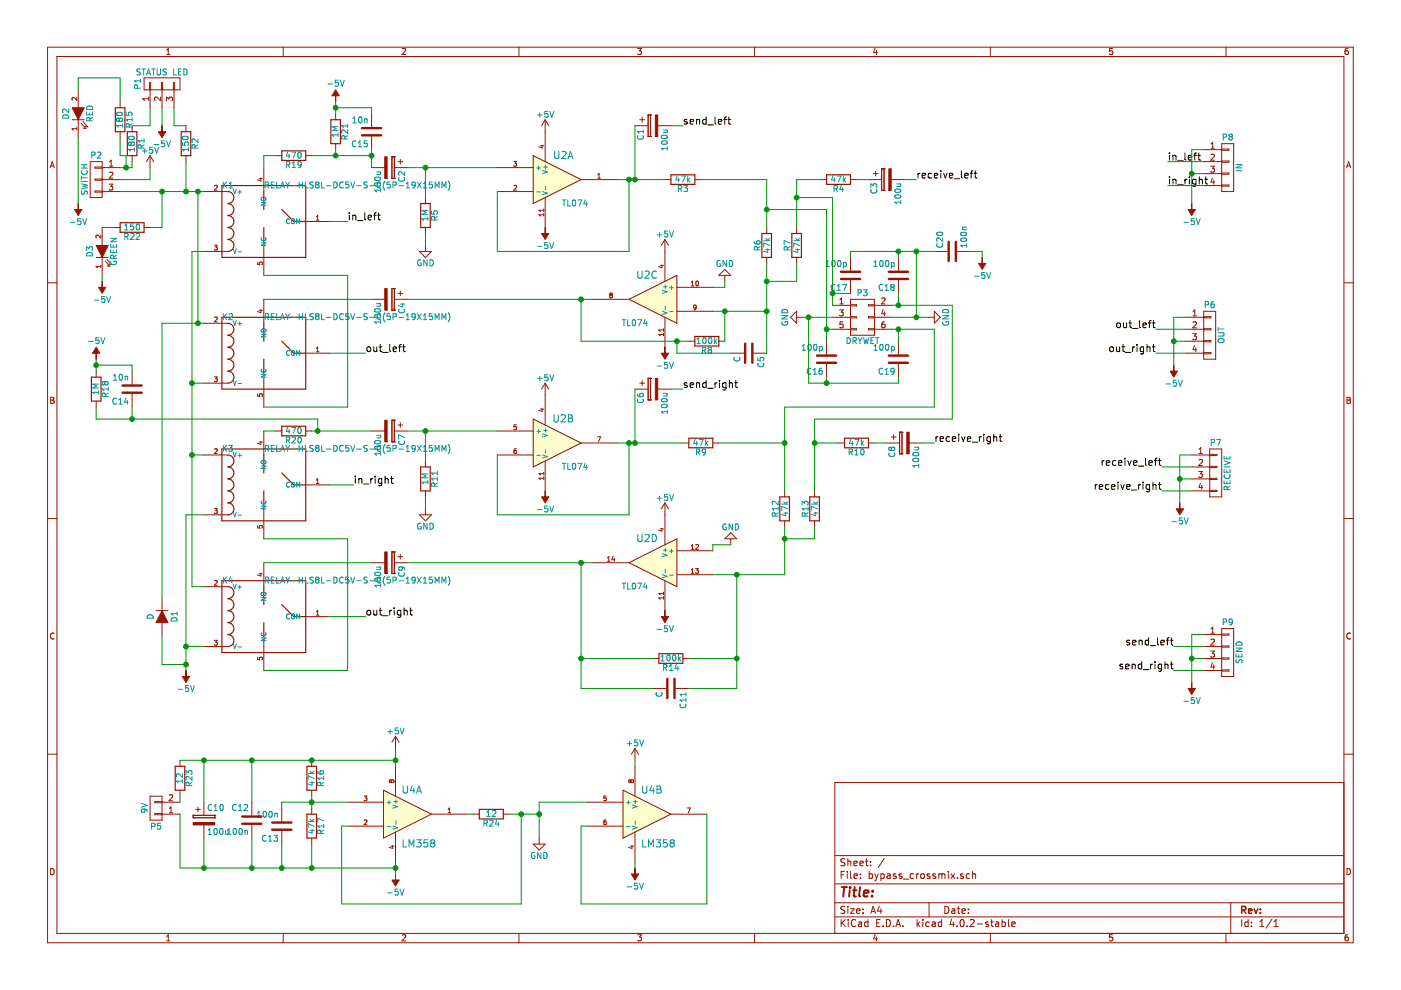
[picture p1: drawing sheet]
EESchema Schematic File Version 2
LIBS:bypass_crossmix-rescue
LIBS:power
LIBS:device
LIBS:transistors
LIBS:conn
LIBS:linear
LIBS:regul
LIBS:analog_switches
LIBS:audio
LIBS:interface
LIBS:philips
LIBS:opto
LIBS:contrib
LIBS:RELAY-HLS8L-DC5V-S-C_5P-19X15MM_
LIBS:Seeed-OPL-Connector
LIBS:ST-PJ-312
LIBS:bypass_crossmix-cache
EELAYER 25 0
EELAYER END
$Descr A4 11693 8268
encoding utf-8
Sheet 1 1
Title ""
Date ""
Rev ""
Comp ""
Comment1 ""
Comment2 ""
Comment3 ""
Comment4 ""
$EndDescr
$Comp
L RELAY-HLS8L-DC5V-S-C(5P-19X15MM) K2
U 1 1
P 2200 2950
F 0 "K2" H 1850 3250 50  0000 L CNN
F 1 "RELAY-HLS8L-DC5V-S-C(5P-19X15MM)" H 2200 3250 50  0000 L CNN
F 2 "RELAY-HLS8L-DC5V-S-C_5P-19X15MM_:REY5-19.0X15.0X15.0MM" H 2200 2950 50  0001 L CNN
F 3 "" H 2200 2950 60  0000 C CNN
	1    2200 2950
	1    0    0    -1  
$EndComp
$Comp
L RELAY-HLS8L-DC5V-S-C(5P-19X15MM) K1
U 1 1
P 2200 1850
F 0 "K1" H 1850 2150 50  0000 L CNN
F 1 "RELAY-HLS8L-DC5V-S-C(5P-19X15MM)" H 2200 2150 50  0000 L CNN
F 2 "RELAY-HLS8L-DC5V-S-C_5P-19X15MM_:REY5-19.0X15.0X15.0MM" H 2200 1850 50  0001 L CNN
F 3 "" H 2200 1850 60  0000 C CNN
	1    2200 1850
	1    0    0    -1  
$EndComp
$Comp
L RELAY-HLS8L-DC5V-S-C(5P-19X15MM) K3
U 1 1
P 2200 4050
F 0 "K3" H 1850 4350 50  0000 L CNN
F 1 "RELAY-HLS8L-DC5V-S-C(5P-19X15MM)" H 2200 4350 50  0000 L CNN
F 2 "RELAY-HLS8L-DC5V-S-C_5P-19X15MM_:REY5-19.0X15.0X15.0MM" H 2200 4050 50  0001 L CNN
F 3 "" H 2200 4050 60  0000 C CNN
	1    2200 4050
	1    0    0    -1  
$EndComp
$Comp
L RELAY-HLS8L-DC5V-S-C(5P-19X15MM) K4
U 1 1
P 2200 5150
F 0 "K4" H 1850 5450 50  0000 L CNN
F 1 "RELAY-HLS8L-DC5V-S-C(5P-19X15MM)" H 2200 5450 50  0000 L CNN
F 2 "RELAY-HLS8L-DC5V-S-C_5P-19X15MM_:REY5-19.0X15.0X15.0MM" H 2200 5150 50  0001 L CNN
F 3 "" H 2200 5150 60  0000 C CNN
	1    2200 5150
	1    0    0    -1  
$EndComp
$Comp
L TL074-RESCUE-bypass_crossmix U2
U 1 1
P 4650 1500
F 0 "U2" H 4700 1700 60  0000 C CNN
F 1 "TL074" H 4800 1300 50  0000 C CNN
F 2 "Housings_SOIC:SOIC-14_3.9x8.7mm_Pitch1.27mm" H 4650 1500 60  0001 C CNN
F 3 "" H 4650 1500 60  0000 C CNN
	1    4650 1500
	1    0    0    -1  
$EndComp
$Comp
L CP C2
U 1 1
P 3250 1400
F 0 "C2" H 3275 1500 50  0000 L CNN
F 1 "100u" H 3275 1300 50  0000 L CNN
F 2 "Capacitors_ThroughHole:C_Radial_D5_L11_P2" H 3288 1250 30  0001 C CNN
F 3 "" H 3250 1400 60  0000 C CNN
	1    3250 1400
	0    1    1    0   
$EndComp
$Comp
L R R5
U 1 1
P 3550 1800
F 0 "R5" V 3630 1800 50  0000 C CNN
F 1 "1M" V 3550 1800 50  0000 C CNN
F 2 "Resistors_SMD:R_0603_HandSoldering" V 3480 1800 30  0001 C CNN
F 3 "" H 3550 1800 30  0000 C CNN
	1    3550 1800
	1    0    0    -1  
$EndComp
$Comp
L GND #PWR01
U 1 1
P 3550 2050
F 0 "#PWR01" H 3550 1800 50  0001 C CNN
F 1 "GND" H 3550 1900 50  0000 C CNN
F 2 "" H 3550 2050 60  0000 C CNN
F 3 "" H 3550 2050 60  0000 C CNN
	1    3550 2050
	1    0    0    -1  
$EndComp
$Comp
L CP C7
U 1 1
P 3250 3600
F 0 "C7" H 3275 3700 50  0000 L CNN
F 1 "100u" H 3275 3500 50  0000 L CNN
F 2 "Capacitors_ThroughHole:C_Radial_D5_L11_P2" H 3288 3450 30  0001 C CNN
F 3 "" H 3250 3600 60  0000 C CNN
	1    3250 3600
	0    1    1    0   
$EndComp
$Comp
L R R11
U 1 1
P 3550 4000
F 0 "R11" V 3630 4000 50  0000 C CNN
F 1 "1M" V 3550 4000 50  0000 C CNN
F 2 "Resistors_SMD:R_0603_HandSoldering" V 3480 4000 30  0001 C CNN
F 3 "" H 3550 4000 30  0000 C CNN
	1    3550 4000
	1    0    0    -1  
$EndComp
$Comp
L GND #PWR02
U 1 1
P 3550 4250
F 0 "#PWR02" H 3550 4000 50  0001 C CNN
F 1 "GND" H 3550 4100 50  0000 C CNN
F 2 "" H 3550 4250 60  0000 C CNN
F 3 "" H 3550 4250 60  0000 C CNN
	1    3550 4250
	1    0    0    -1  
$EndComp
$Comp
L TL074-RESCUE-bypass_crossmix U2
U 3 1
P 5450 2500
F 0 "U2" H 5500 2700 60  0000 C CNN
F 1 "TL074" H 5600 2300 50  0000 C CNN
F 2 "Housings_SOIC:SOIC-14_3.9x8.7mm_Pitch1.27mm" H 5450 2500 60  0001 C CNN
F 3 "" H 5450 2500 60  0000 C CNN
	3    5450 2500
	-1   0    0    -1  
$EndComp
$Comp
L CP C4
U 1 1
P 3250 2500
F 0 "C4" H 3275 2600 50  0000 L CNN
F 1 "100u" H 3275 2400 50  0000 L CNN
F 2 "Capacitors_ThroughHole:C_Radial_D5_L11_P2" H 3288 2350 30  0001 C CNN
F 3 "" H 3250 2500 60  0000 C CNN
	1    3250 2500
	0    1    1    0   
$EndComp
$Comp
L CP C9
U 1 1
P 3250 4700
F 0 "C9" H 3275 4800 50  0000 L CNN
F 1 "100u" H 3275 4600 50  0000 L CNN
F 2 "Capacitors_ThroughHole:C_Radial_D5_L11_P2" H 3288 4550 30  0001 C CNN
F 3 "" H 3250 4700 60  0000 C CNN
	1    3250 4700
	0    1    1    0   
$EndComp
$Comp
L TL074-RESCUE-bypass_crossmix U2
U 2 1
P 4650 3700
F 0 "U2" H 4700 3900 60  0000 C CNN
F 1 "TL074" H 4800 3500 50  0000 C CNN
F 2 "Housings_SOIC:SOIC-14_3.9x8.7mm_Pitch1.27mm" H 4650 3700 60  0001 C CNN
F 3 "" H 4650 3700 60  0000 C CNN
	2    4650 3700
	1    0    0    -1  
$EndComp
$Comp
L -5V #PWR6
U 1 1
P 1550 5600
F 0 "#PWR6" H 1550 5700 50  0001 C CNN
F 1 "-5V" H 1550 5750 50  0000 C CNN
F 2 "" H 1550 5600 60  0000 C CNN
F 3 "" H 1550 5600 60  0000 C CNN
	1    1550 5600
	-1   0    0    1   
$EndComp
$Comp
L -5V #PWR22
U 1 1
P 5550 5100
F 0 "#PWR22" H 5550 5200 50  0001 C CNN
F 1 "-5V" H 5550 5250 50  0000 C CNN
F 2 "" H 5550 5100 60  0000 C CNN
F 3 "" H 5550 5100 60  0000 C CNN
	1    5550 5100
	-1   0    0    1   
$EndComp
$Comp
L -5V #PWR16
U 1 1
P 4550 4100
F 0 "#PWR16" H 4550 4200 50  0001 C CNN
F 1 "-5V" H 4550 4250 50  0000 C CNN
F 2 "" H 4550 4100 60  0000 C CNN
F 3 "" H 4550 4100 60  0000 C CNN
	1    4550 4100
	-1   0    0    1   
$EndComp
$Comp
L -5V #PWR20
U 1 1
P 5550 2900
F 0 "#PWR20" H 5550 3000 50  0001 C CNN
F 1 "-5V" H 5550 3050 50  0000 C CNN
F 2 "" H 5550 2900 60  0000 C CNN
F 3 "" H 5550 2900 60  0000 C CNN
	1    5550 2900
	-1   0    0    1   
$EndComp
$Comp
L -5V #PWR14
U 1 1
P 4550 1900
F 0 "#PWR14" H 4550 2000 50  0001 C CNN
F 1 "-5V" H 4550 2050 50  0000 C CNN
F 2 "" H 4550 1900 60  0000 C CNN
F 3 "" H 4550 1900 60  0000 C CNN
	1    4550 1900
	-1   0    0    1   
$EndComp
$Comp
L +5V #PWR03
U 1 1
P 4550 1100
F 0 "#PWR03" H 4550 950 50  0001 C CNN
F 1 "+5V" H 4550 1240 50  0000 C CNN
F 2 "" H 4550 1100 60  0000 C CNN
F 3 "" H 4550 1100 60  0000 C CNN
	1    4550 1100
	1    0    0    -1  
$EndComp
$Comp
L +5V #PWR04
U 1 1
P 5550 2100
F 0 "#PWR04" H 5550 1950 50  0001 C CNN
F 1 "+5V" H 5550 2240 50  0000 C CNN
F 2 "" H 5550 2100 60  0000 C CNN
F 3 "" H 5550 2100 60  0000 C CNN
	1    5550 2100
	1    0    0    -1  
$EndComp
$Comp
L +5V #PWR05
U 1 1
P 4550 3300
F 0 "#PWR05" H 4550 3150 50  0001 C CNN
F 1 "+5V" H 4550 3440 50  0000 C CNN
F 2 "" H 4550 3300 60  0000 C CNN
F 3 "" H 4550 3300 60  0000 C CNN
	1    4550 3300
	1    0    0    -1  
$EndComp
$Comp
L TL074-RESCUE-bypass_crossmix U2
U 4 1
P 5450 4700
F 0 "U2" H 5500 4900 60  0000 C CNN
F 1 "TL074" H 5600 4500 50  0000 C CNN
F 2 "Housings_SOIC:SOIC-14_3.9x8.7mm_Pitch1.27mm" H 5450 4700 60  0001 C CNN
F 3 "" H 5450 4700 60  0000 C CNN
	4    5450 4700
	-1   0    0    -1  
$EndComp
$Comp
L +5V #PWR06
U 1 1
P 5550 4300
F 0 "#PWR06" H 5550 4150 50  0001 C CNN
F 1 "+5V" H 5550 4440 50  0000 C CNN
F 2 "" H 5550 4300 60  0000 C CNN
F 3 "" H 5550 4300 60  0000 C CNN
	1    5550 4300
	1    0    0    -1  
$EndComp
$Comp
L D D1
U 1 1
P 1350 5150
F 0 "D1" H 1350 5250 50  0000 C CNN
F 1 "D" H 1350 5050 50  0000 C CNN
F 2 "Diodes_SMD:SMA_Handsoldering" H 1350 5150 60  0001 C CNN
F 3 "" H 1350 5150 60  0000 C CNN
	1    1350 5150
	0    1    1    0   
$EndComp
$Comp
L CONN_01X03 P2
U 1 1
P 800 1500
F 0 "P2" H 800 1700 50  0000 C CNN
F 1 "SWITCH" V 900 1500 50  0000 C CNN
F 2 "Pin_Headers:Pin_Header_Straight_1x03" H 800 1500 60  0001 C CNN
F 3 "" H 800 1500 60  0000 C CNN
	1    800  1500
	-1   0    0    -1  
$EndComp
$Comp
L -5V #PWR30
U 1 1
P 9950 1700
F 0 "#PWR30" H 9950 1800 50  0001 C CNN
F 1 "-5V" H 9950 1850 50  0000 C CNN
F 2 "" H 9950 1700 60  0000 C CNN
F 3 "" H 9950 1700 60  0000 C CNN
	1    9950 1700
	-1   0    0    1   
$EndComp
$Comp
L CP C1
U 1 1
P 5450 1050
F 0 "C1" H 5475 1150 50  0000 L CNN
F 1 "100u" H 5475 950 50  0000 L CNN
F 2 "Capacitors_ThroughHole:C_Radial_D5_L11_P2" H 5488 900 30  0001 C CNN
F 3 "" H 5450 1050 60  0000 C CNN
	1    5450 1050
	0    -1   1    0   
$EndComp
$Comp
L CP C6
U 1 1
P 5450 3250
F 0 "C6" H 5475 3350 50  0000 L CNN
F 1 "100u" H 5475 3150 50  0000 L CNN
F 2 "Capacitors_ThroughHole:C_Radial_D5_L11_P2" H 5488 3100 30  0001 C CNN
F 3 "" H 5450 3250 60  0000 C CNN
	1    5450 3250
	0    -1   1    0   
$EndComp
$Comp
L R R2
U 1 1
P 1550 1200
F 0 "R2" V 1630 1200 50  0000 C CNN
F 1 "150" V 1550 1200 50  0000 C CNN
F 2 "Resistors_SMD:R_0603_HandSoldering" V 1480 1200 30  0001 C CNN
F 3 "" H 1550 1200 30  0000 C CNN
	1    1550 1200
	1    0    0    -1  
$EndComp
$Comp
L R R1
U 1 1
P 1100 1200
F 0 "R1" V 1180 1200 50  0000 C CNN
F 1 "180" V 1100 1200 50  0000 C CNN
F 2 "Resistors_SMD:R_0603_HandSoldering" V 1030 1200 30  0001 C CNN
F 3 "" H 1100 1200 30  0000 C CNN
	1    1100 1200
	1    0    0    -1  
$EndComp
$Comp
L CONN_01X03 P1
U 1 1
P 1350 700
F 0 "P1" H 1350 900 50  0000 C CNN
F 1 "STATUS LED" V 1450 700 50  0000 C CNN
F 2 "Pin_Headers:Pin_Header_Straight_1x03" H 1350 700 60  0001 C CNN
F 3 "" H 1350 700 60  0000 C CNN
	1    1350 700 
	0    -1   -1   0   
$EndComp
$Comp
L -5V #PWR5
U 1 1
P 1350 1050
F 0 "#PWR5" H 1350 1150 50  0001 C CNN
F 1 "-5V" H 1350 1200 50  0000 C CNN
F 2 "" H 1350 1050 60  0000 C CNN
F 3 "" H 1350 1050 60  0000 C CNN
	1    1350 1050
	-1   0    0    1   
$EndComp
$Comp
L R R8
U 1 1
P 5900 2850
F 0 "R8" V 5980 2850 50  0000 C CNN
F 1 "100k" V 5900 2850 50  0000 C CNN
F 2 "Resistors_SMD:R_0603_HandSoldering" V 5830 2850 30  0001 C CNN
F 3 "" H 5900 2850 30  0000 C CNN
	1    5900 2850
	0    1    1    0   
$EndComp
$Comp
L C C5
U 1 1
P 6250 2950
F 0 "C5" H 6275 3050 50  0000 L CNN
F 1 "C" H 6275 2850 50  0000 L CNN
F 2 "Capacitors_SMD:C_0603_HandSoldering" H 6288 2800 30  0001 C CNN
F 3 "" H 6250 2950 60  0000 C CNN
	1    6250 2950
	0    1    1    0   
$EndComp
$Comp
L GND #PWR07
U 1 1
P 6050 2350
F 0 "#PWR07" H 6050 2100 50  0001 C CNN
F 1 "GND" H 6050 2200 50  0000 C CNN
F 2 "" H 6050 2350 60  0000 C CNN
F 3 "" H 6050 2350 60  0000 C CNN
	1    6050 2350
	-1   0    0    1   
$EndComp
$Comp
L R R3
U 1 1
P 5700 1500
F 0 "R3" V 5780 1500 50  0000 C CNN
F 1 "47k" V 5700 1500 50  0000 C CNN
F 2 "Resistors_SMD:R_0603_HandSoldering" V 5630 1500 30  0001 C CNN
F 3 "" H 5700 1500 30  0000 C CNN
	1    5700 1500
	0    1    1    0   
$EndComp
$Comp
L R R6
U 1 1
P 6400 2050
F 0 "R6" V 6480 2050 50  0000 C CNN
F 1 "47k" V 6400 2050 50  0000 C CNN
F 2 "Resistors_SMD:R_0603_HandSoldering" V 6330 2050 30  0001 C CNN
F 3 "" H 6400 2050 30  0000 C CNN
	1    6400 2050
	-1   0    0    1   
$EndComp
$Comp
L CONN_02X03 P3
U 1 1
P 7200 2650
F 0 "P3" H 7200 2850 50  0000 C CNN
F 1 "DRYWET" H 7200 2450 50  0000 C CNN
F 2 "Pin_Headers:Pin_Header_Straight_2x03" H 7200 1450 60  0001 C CNN
F 3 "" H 7200 1450 60  0000 C CNN
	1    7200 2650
	1    0    0    -1  
$EndComp
$Comp
L R R7
U 1 1
P 6650 2050
F 0 "R7" V 6730 2050 50  0000 C CNN
F 1 "47k" V 6650 2050 50  0000 C CNN
F 2 "Resistors_SMD:R_0603_HandSoldering" V 6580 2050 30  0001 C CNN
F 3 "" H 6650 2050 30  0000 C CNN
	1    6650 2050
	-1   0    0    1   
$EndComp
$Comp
L R R4
U 1 1
P 7000 1500
F 0 "R4" V 7080 1500 50  0000 C CNN
F 1 "47k" V 7000 1500 50  0000 C CNN
F 2 "Resistors_SMD:R_0603_HandSoldering" V 6930 1500 30  0001 C CNN
F 3 "" H 7000 1500 30  0000 C CNN
	1    7000 1500
	0    1    1    0   
$EndComp
$Comp
L CP C3
U 1 1
P 7400 1500
F 0 "C3" H 7425 1600 50  0000 L CNN
F 1 "100u" H 7425 1400 50  0000 L CNN
F 2 "Capacitors_ThroughHole:C_Radial_D5_L11_P2" H 7438 1350 30  0001 C CNN
F 3 "" H 7400 1500 60  0000 C CNN
	1    7400 1500
	0    -1   1    0   
$EndComp
$Comp
L GND #PWR08
U 1 1
P 7750 2650
F 0 "#PWR08" H 7750 2400 50  0001 C CNN
F 1 "GND" H 7750 2500 50  0000 C CNN
F 2 "" H 7750 2650 60  0000 C CNN
F 3 "" H 7750 2650 60  0000 C CNN
	1    7750 2650
	0    -1   -1   0   
$EndComp
$Comp
L GND #PWR09
U 1 1
P 6700 2650
F 0 "#PWR09" H 6700 2400 50  0001 C CNN
F 1 "GND" H 6700 2500 50  0000 C CNN
F 2 "" H 6700 2650 60  0000 C CNN
F 3 "" H 6700 2650 60  0000 C CNN
	1    6700 2650
	0    1    1    0   
$EndComp
$Comp
L R R9
U 1 1
P 5850 3700
F 0 "R9" V 5930 3700 50  0000 C CNN
F 1 "47k" V 5850 3700 50  0000 C CNN
F 2 "Resistors_SMD:R_0603_HandSoldering" V 5780 3700 30  0001 C CNN
F 3 "" H 5850 3700 30  0000 C CNN
	1    5850 3700
	0    1    1    0   
$EndComp
$Comp
L R R12
U 1 1
P 6550 4250
F 0 "R12" V 6630 4250 50  0000 C CNN
F 1 "47k" V 6550 4250 50  0000 C CNN
F 2 "Resistors_SMD:R_0603_HandSoldering" V 6480 4250 30  0001 C CNN
F 3 "" H 6550 4250 30  0000 C CNN
	1    6550 4250
	-1   0    0    1   
$EndComp
$Comp
L R R13
U 1 1
P 6800 4250
F 0 "R13" V 6880 4250 50  0000 C CNN
F 1 "47k" V 6800 4250 50  0000 C CNN
F 2 "Resistors_SMD:R_0603_HandSoldering" V 6730 4250 30  0001 C CNN
F 3 "" H 6800 4250 30  0000 C CNN
	1    6800 4250
	-1   0    0    1   
$EndComp
$Comp
L R R10
U 1 1
P 7150 3700
F 0 "R10" V 7230 3700 50  0000 C CNN
F 1 "47k" V 7150 3700 50  0000 C CNN
F 2 "Resistors_SMD:R_0603_HandSoldering" V 7080 3700 30  0001 C CNN
F 3 "" H 7150 3700 30  0000 C CNN
	1    7150 3700
	0    1    1    0   
$EndComp
$Comp
L CP C8
U 1 1
P 7550 3700
F 0 "C8" H 7575 3800 50  0000 L CNN
F 1 "100u" H 7575 3600 50  0000 L CNN
F 2 "Capacitors_ThroughHole:C_Radial_D5_L11_P2" H 7588 3550 30  0001 C CNN
F 3 "" H 7550 3700 60  0000 C CNN
	1    7550 3700
	0    -1   1    0   
$EndComp
$Comp
L GND #PWR010
U 1 1
P 6100 4550
F 0 "#PWR010" H 6100 4300 50  0001 C CNN
F 1 "GND" H 6100 4400 50  0000 C CNN
F 2 "" H 6100 4550 60  0000 C CNN
F 3 "" H 6100 4550 60  0000 C CNN
	1    6100 4550
	-1   0    0    1   
$EndComp
$Comp
L R R14
U 1 1
P 5600 5500
F 0 "R14" V 5680 5500 50  0000 C CNN
F 1 "100k" V 5600 5500 50  0000 C CNN
F 2 "Resistors_SMD:R_0603_HandSoldering" V 5530 5500 30  0001 C CNN
F 3 "" H 5600 5500 30  0000 C CNN
	1    5600 5500
	0    1    1    0   
$EndComp
$Comp
L C C11
U 1 1
P 5600 5750
F 0 "C11" H 5625 5850 50  0000 L CNN
F 1 "C" H 5625 5650 50  0000 L CNN
F 2 "Capacitors_SMD:C_0603_HandSoldering" H 5638 5600 30  0001 C CNN
F 3 "" H 5600 5750 60  0000 C CNN
	1    5600 5750
	0    1    1    0   
$EndComp
Text Label 2900 1850 0    60   ~ 0
in_left
Text Label 2950 4050 0    60   ~ 0
in_right
$Comp
L -5V #PWR28
U 1 1
P 9800 3050
F 0 "#PWR28" H 9800 3150 50  0001 C CNN
F 1 "-5V" H 9800 3200 50  0000 C CNN
F 2 "" H 9800 3050 60  0000 C CNN
F 3 "" H 9800 3050 60  0000 C CNN
	1    9800 3050
	-1   0    0    1   
$EndComp
Text Label 9650 2950 2    60   ~ 0
out_right
Text Label 9650 2750 2    60   ~ 0
out_left
Text Label 7650 1500 0    60   ~ 0
receive_left
Text Label 7800 3700 0    60   ~ 0
receive_right
$Comp
L -5V #PWR29
U 1 1
P 9850 4200
F 0 "#PWR29" H 9850 4300 50  0001 C CNN
F 1 "-5V" H 9850 4350 50  0000 C CNN
F 2 "" H 9850 4200 60  0000 C CNN
F 3 "" H 9850 4200 60  0000 C CNN
	1    9850 4200
	-1   0    0    1   
$EndComp
Text Label 9700 4100 2    60   ~ 0
receive_right
Text Label 9700 3900 2    60   ~ 0
receive_left
$Comp
L -5V #PWR31
U 1 1
P 9950 5700
F 0 "#PWR31" H 9950 5800 50  0001 C CNN
F 1 "-5V" H 9950 5850 50  0000 C CNN
F 2 "" H 9950 5700 60  0000 C CNN
F 3 "" H 9950 5700 60  0000 C CNN
	1    9950 5700
	-1   0    0    1   
$EndComp
Text Label 9800 5600 2    60   ~ 0
send_right
Text Label 9800 5400 2    60   ~ 0
send_left
Text Label 3050 2950 0    60   ~ 0
out_left
Text Label 3050 5150 0    60   ~ 0
out_right
Text Label 5700 3250 0    60   ~ 0
send_right
Text Label 5700 1050 0    60   ~ 0
send_left
$Comp
L LM358-RESCUE-bypass_crossmix U4
U 1 1
P 3400 6800
F 0 "U4" H 3350 7000 60  0000 L CNN
F 1 "LM358" H 3350 6550 60  0000 L CNN
F 2 "Housings_SOIC:SOIC-8_3.9x4.9mm_Pitch1.27mm" H 3400 6800 60  0001 C CNN
F 3 "" H 3400 6800 60  0000 C CNN
	1    3400 6800
	1    0    0    -1  
$EndComp
$Comp
L -5V #PWR9
U 1 1
P 3300 7300
F 0 "#PWR9" H 3300 7400 50  0001 C CNN
F 1 "-5V" H 3300 7450 50  0000 C CNN
F 2 "" H 3300 7300 60  0000 C CNN
F 3 "" H 3300 7300 60  0000 C CNN
	1    3300 7300
	-1   0    0    1   
$EndComp
$Comp
L +5V #PWR011
U 1 1
P 3300 6250
F 0 "#PWR011" H 3300 6100 50  0001 C CNN
F 1 "+5V" H 3300 6390 50  0000 C CNN
F 2 "" H 3300 6250 60  0000 C CNN
F 3 "" H 3300 6250 60  0000 C CNN
	1    3300 6250
	1    0    0    -1  
$EndComp
$Comp
L R R16
U 1 1
P 2600 6500
F 0 "R16" V 2680 6500 50  0000 C CNN
F 1 "47k" V 2600 6500 50  0000 C CNN
F 2 "Resistors_SMD:R_0603_HandSoldering" V 2530 6500 30  0001 C CNN
F 3 "" H 2600 6500 30  0000 C CNN
	1    2600 6500
	1    0    0    -1  
$EndComp
$Comp
L R R17
U 1 1
P 2600 6900
F 0 "R17" V 2680 6900 50  0000 C CNN
F 1 "47k" V 2600 6900 50  0000 C CNN
F 2 "Resistors_SMD:R_0603_HandSoldering" V 2530 6900 30  0001 C CNN
F 3 "" H 2600 6900 30  0000 C CNN
	1    2600 6900
	1    0    0    -1  
$EndComp
$Comp
L GND #PWR012
U 1 1
P 4500 7000
F 0 "#PWR012" H 4500 6750 50  0001 C CNN
F 1 "GND" H 4500 6850 50  0000 C CNN
F 2 "" H 4500 7000 60  0000 C CNN
F 3 "" H 4500 7000 60  0000 C CNN
	1    4500 7000
	1    0    0    -1  
$EndComp
$Comp
L LM358-RESCUE-bypass_crossmix U4
U 2 1
P 5400 6800
F 0 "U4" H 5350 7000 60  0000 L CNN
F 1 "LM358" H 5350 6550 60  0000 L CNN
F 2 "Housings_SOIC:SOIC-8_3.9x4.9mm_Pitch1.27mm" H 5400 6800 60  0001 C CNN
F 3 "" H 5400 6800 60  0000 C CNN
	2    5400 6800
	1    0    0    -1  
$EndComp
$Comp
L +5V #PWR013
U 1 1
P 5300 6350
F 0 "#PWR013" H 5300 6200 50  0001 C CNN
F 1 "+5V" H 5300 6490 50  0000 C CNN
F 2 "" H 5300 6350 60  0000 C CNN
F 3 "" H 5300 6350 60  0000 C CNN
	1    5300 6350
	1    0    0    -1  
$EndComp
$Comp
L -5V #PWR18
U 1 1
P 5300 7250
F 0 "#PWR18" H 5300 7350 50  0001 C CNN
F 1 "-5V" H 5300 7400 50  0000 C CNN
F 2 "" H 5300 7250 60  0000 C CNN
F 3 "" H 5300 7250 60  0000 C CNN
	1    5300 7250
	-1   0    0    1   
$EndComp
$Comp
L C C13
U 1 1
P 2350 6900
F 0 "C13" H 2375 7000 50  0000 L CNN
F 1 "100n" H 2375 6800 50  0000 L CNN
F 2 "Capacitors_SMD:C_0603_HandSoldering" H 2388 6750 30  0001 C CNN
F 3 "" H 2350 6900 60  0000 C CNN
	1    2350 6900
	-1   0    0    1   
$EndComp
$Comp
L CONN_01X02 P5
U 1 1
P 1300 6750
F 0 "P5" H 1300 6900 50  0000 C CNN
F 1 "9V" V 1400 6750 50  0000 C CNN
F 2 "Pin_Headers:Pin_Header_Straight_1x02" H 1300 6750 60  0001 C CNN
F 3 "" H 1300 6750 60  0000 C CNN
	1    1300 6750
	-1   0    0    1   
$EndComp
$Comp
L CONN_01X04 P8
U 1 1
P 10250 1400
F 0 "P8" H 10250 1650 50  0000 C CNN
F 1 "IN" V 10350 1400 50  0000 C CNN
F 2 "Pin_Headers:Pin_Header_Straight_1x04" H 10250 1400 60  0001 C CNN
F 3 "" H 10250 1400 60  0000 C CNN
	1    10250 1400
	1    0    0    -1  
$EndComp
$Comp
L CONN_01X04 P6
U 1 1
P 10100 2800
F 0 "P6" H 10100 3050 50  0000 C CNN
F 1 "OUT" V 10200 2800 50  0000 C CNN
F 2 "Pin_Headers:Pin_Header_Straight_1x04" H 10100 2800 60  0001 C CNN
F 3 "" H 10100 2800 60  0000 C CNN
	1    10100 2800
	1    0    0    -1  
$EndComp
$Comp
L CONN_01X04 P7
U 1 1
P 10150 3950
F 0 "P7" H 10150 4200 50  0000 C CNN
F 1 "RECEIVE" V 10250 3950 50  0000 C CNN
F 2 "Pin_Headers:Pin_Header_Straight_1x04" H 10150 3950 60  0001 C CNN
F 3 "" H 10150 3950 60  0000 C CNN
	1    10150 3950
	1    0    0    -1  
$EndComp
$Comp
L CONN_01X04 P9
U 1 1
P 10250 5450
F 0 "P9" H 10250 5700 50  0000 C CNN
F 1 "SEND" V 10350 5450 50  0000 C CNN
F 2 "Pin_Headers:Pin_Header_Straight_1x04" H 10250 5450 60  0001 C CNN
F 3 "" H 10250 5450 60  0000 C CNN
	1    10250 5450
	1    0    0    -1  
$EndComp
Text Label 9750 1350 0    60   ~ 0
in_left
Text Label 9750 1550 0    60   ~ 0
in_right
$Comp
L R R19
U 1 1
P 2450 1300
F 0 "R19" V 2530 1300 50  0000 C CNN
F 1 "470" V 2450 1300 50  0000 C CNN
F 2 "Resistors_SMD:R_0603_HandSoldering" V 2380 1300 30  0001 C CNN
F 3 "" H 2450 1300 30  0000 C CNN
	1    2450 1300
	0    1    1    0   
$EndComp
$Comp
L R R18
U 1 1
P 800 3250
F 0 "R18" V 880 3250 50  0000 C CNN
F 1 "1M" V 800 3250 50  0000 C CNN
F 2 "Resistors_SMD:R_0603_HandSoldering" V 730 3250 30  0001 C CNN
F 3 "" H 800 3250 30  0000 C CNN
	1    800  3250
	1    0    0    -1  
$EndComp
$Comp
L C C14
U 1 1
P 1100 3250
F 0 "C14" H 1125 3350 50  0000 L CNN
F 1 "10n" H 1125 3150 50  0000 L CNN
F 2 "Capacitors_SMD:C_0603_HandSoldering" H 1138 3100 30  0001 C CNN
F 3 "" H 1100 3250 60  0000 C CNN
	1    1100 3250
	-1   0    0    1   
$EndComp
$Comp
L -5V #PWR2
U 1 1
P 800 3000
F 0 "#PWR2" H 800 3100 50  0001 C CNN
F 1 "-5V" H 800 3150 50  0000 C CNN
F 2 "" H 800 3000 60  0000 C CNN
F 3 "" H 800 3000 60  0000 C CNN
	1    800  3000
	1    0    0    -1  
$EndComp
$Comp
L R R21
U 1 1
P 2800 1100
F 0 "R21" V 2880 1100 50  0000 C CNN
F 1 "1M" V 2800 1100 50  0000 C CNN
F 2 "Resistors_SMD:R_0603_HandSoldering" V 2730 1100 30  0001 C CNN
F 3 "" H 2800 1100 30  0000 C CNN
	1    2800 1100
	1    0    0    -1  
$EndComp
$Comp
L C C15
U 1 1
P 3100 1100
F 0 "C15" H 3125 1200 50  0000 L CNN
F 1 "10n" H 3125 1000 50  0000 L CNN
F 2 "Capacitors_SMD:C_0603_HandSoldering" H 3138 950 30  0001 C CNN
F 3 "" H 3100 1100 60  0000 C CNN
	1    3100 1100
	-1   0    0    1   
$EndComp
$Comp
L -5V #PWR7
U 1 1
P 2800 850
F 0 "#PWR7" H 2800 950 50  0001 C CNN
F 1 "-5V" H 2800 1000 50  0000 C CNN
F 2 "" H 2800 850 60  0000 C CNN
F 3 "" H 2800 850 60  0000 C CNN
	1    2800 850 
	1    0    0    -1  
$EndComp
$Comp
L R R20
U 1 1
P 2450 3600
F 0 "R20" V 2530 3600 50  0000 C CNN
F 1 "470" V 2450 3600 50  0000 C CNN
F 2 "Resistors_SMD:R_0603_HandSoldering" V 2380 3600 30  0001 C CNN
F 3 "" H 2450 3600 30  0000 C CNN
	1    2450 3600
	0    1    1    0   
$EndComp
$Comp
L C C16
U 1 1
P 6900 3000
F 0 "C16" H 6925 3100 50  0000 L CNN
F 1 "100p" H 6925 2900 50  0000 L CNN
F 2 "Capacitors_SMD:C_0603_HandSoldering" H 6938 2850 30  0001 C CNN
F 3 "" H 6900 3000 60  0000 C CNN
	1    6900 3000
	-1   0    0    1   
$EndComp
$Comp
L C C19
U 1 1
P 7500 3000
F 0 "C19" H 7525 3100 50  0000 L CNN
F 1 "100p" H 7525 2900 50  0000 L CNN
F 2 "Capacitors_SMD:C_0603_HandSoldering" H 7538 2850 30  0001 C CNN
F 3 "" H 7500 3000 60  0000 C CNN
	1    7500 3000
	-1   0    0    1   
$EndComp
$Comp
L C C18
U 1 1
P 7500 2300
F 0 "C18" H 7525 2400 50  0000 L CNN
F 1 "100p" H 7525 2200 50  0000 L CNN
F 2 "Capacitors_SMD:C_0603_HandSoldering" H 7538 2150 30  0001 C CNN
F 3 "" H 7500 2300 60  0000 C CNN
	1    7500 2300
	-1   0    0    1   
$EndComp
$Comp
L C C17
U 1 1
P 7100 2300
F 0 "C17" H 7125 2400 50  0000 L CNN
F 1 "100p" H 7125 2200 50  0000 L CNN
F 2 "Capacitors_SMD:C_0603_HandSoldering" H 7138 2150 30  0001 C CNN
F 3 "" H 7100 2300 60  0000 C CNN
	1    7100 2300
	-1   0    0    1   
$EndComp
$Comp
L C C12
U 1 1
P 2100 6850
F 0 "C12" H 2125 6950 50  0000 L CNN
F 1 "100n" H 2125 6750 50  0000 L CNN
F 2 "Capacitors_SMD:C_0603_HandSoldering" H 2138 6700 30  0001 C CNN
F 3 "" H 2100 6850 60  0000 C CNN
	1    2100 6850
	-1   0    0    -1  
$EndComp
$Comp
L C C20
U 1 1
P 7950 2100
F 0 "C20" H 7975 2200 50  0000 L CNN
F 1 "100n" H 7975 2000 50  0000 L CNN
F 2 "Capacitors_SMD:C_0603_HandSoldering" H 7988 1950 30  0001 C CNN
F 3 "" H 7950 2100 60  0000 C CNN
	1    7950 2100
	0    -1   -1   0   
$EndComp
$Comp
L -5V #PWR27
U 1 1
P 8200 2150
F 0 "#PWR27" H 8200 2250 50  0001 C CNN
F 1 "-5V" H 8200 2300 50  0000 C CNN
F 2 "" H 8200 2150 60  0000 C CNN
F 3 "" H 8200 2150 60  0000 C CNN
	1    8200 2150
	-1   0    0    1   
$EndComp
$Comp
L R R23
U 1 1
P 1500 6500
F 0 "R23" V 1580 6500 50  0000 C CNN
F 1 "12" V 1500 6500 50  0000 C CNN
F 2 "Resistors_SMD:R_0603_HandSoldering" V 1430 6500 30  0001 C CNN
F 3 "" H 1500 6500 30  0000 C CNN
	1    1500 6500
	1    0    0    -1  
$EndComp
$Comp
L CP C10
U 1 1
P 1700 6850
F 0 "C10" H 1725 6950 50  0000 L CNN
F 1 "100u" H 1725 6750 50  0000 L CNN
F 2 "Capacitors_ThroughHole:C_Radial_D5_L11_P2" H 1738 6700 30  0001 C CNN
F 3 "" H 1700 6850 60  0000 C CNN
	1    1700 6850
	1    0    0    -1  
$EndComp
$Comp
L R R24
U 1 1
P 4100 6800
F 0 "R24" V 4180 6800 50  0000 C CNN
F 1 "12" V 4100 6800 50  0000 C CNN
F 2 "Resistors_SMD:R_0603_HandSoldering" V 4030 6800 30  0001 C CNN
F 3 "" H 4100 6800 30  0000 C CNN
	1    4100 6800
	0    1    1    0   
$EndComp
$Comp
L R R22
U 1 1
P 1100 1900
F 0 "R22" V 1180 1900 50  0000 C CNN
F 1 "150" V 1100 1900 50  0000 C CNN
F 2 "Resistors_SMD:R_0603_HandSoldering" V 1030 1900 30  0001 C CNN
F 3 "" H 1100 1900 30  0000 C CNN
	1    1100 1900
	0    1    1    0   
$EndComp
$Comp
L LED D3
U 1 1
P 850 2100
F 0 "D3" H 850 2200 50  0000 C CNN
F 1 "GREEN" H 850 2000 50  0000 C CNN
F 2 "LEDs:LED-0603" H 850 2100 50  0001 C CNN
F 3 "" H 850 2100 50  0000 C CNN
	1    850  2100
	0    -1   -1   0   
$EndComp
$Comp
L -5V #PWR3
U 1 1
P 850 2350
F 0 "#PWR3" H 850 2450 50  0001 C CNN
F 1 "-5V" H 850 2500 50  0000 C CNN
F 2 "" H 850 2350 60  0000 C CNN
F 3 "" H 850 2350 60  0000 C CNN
	1    850  2350
	-1   0    0    1   
$EndComp
$Comp
L R R15
U 1 1
P 1000 1000
F 0 "R15" V 1080 1000 50  0000 C CNN
F 1 "180" V 1000 1000 50  0000 C CNN
F 2 "Resistors_SMD:R_0603_HandSoldering" V 930 1000 30  0001 C CNN
F 3 "" H 1000 1000 30  0000 C CNN
	1    1000 1000
	1    0    0    -1  
$EndComp
$Comp
L LED D2
U 1 1
P 650 950
F 0 "D2" H 650 1050 50  0000 C CNN
F 1 "RED" H 650 850 50  0000 C CNN
F 2 "LEDs:LED-0603" H 650 950 50  0001 C CNN
F 3 "" H 650 950 50  0000 C CNN
	1    650  950 
	0    -1   -1   0   
$EndComp
Wire Wire Line
	2200 2300 2900 2300
Wire Wire Line
	2900 2300 2900 3400
Wire Wire Line
	2900 3400 2200 3400
Wire Wire Line
	2200 4500 2900 4500
Wire Wire Line
	2900 4500 2900 5600
Wire Wire Line
	2900 5600 2200 5600
Wire Wire Line
	5150 1500 5550 1500
Wire Wire Line
	5250 1500 5250 2100
Wire Wire Line
	5250 2100 4150 2100
Wire Wire Line
	4150 2100 4150 1600
Wire Wire Line
	3400 1400 4150 1400
Wire Wire Line
	3550 1950 3550 2050
Wire Wire Line
	3550 1650 3550 1400
Connection ~ 3550 1400
Wire Wire Line
	5150 3700 5700 3700
Wire Wire Line
	5250 3700 5250 4300
Wire Wire Line
	5250 4300 4150 4300
Wire Wire Line
	4150 4300 4150 3800
Wire Wire Line
	3400 3600 4150 3600
Wire Wire Line
	3550 4150 3550 4250
Wire Wire Line
	3550 3850 3550 3600
Connection ~ 3550 3600
Wire Wire Line
	3100 2500 2200 2500
Wire Wire Line
	3100 4700 2200 4700
Wire Wire Line
	3400 2500 4950 2500
Wire Wire Line
	3400 4700 4950 4700
Wire Wire Line
	2750 2950 3050 2950
Wire Wire Line
	2750 5150 3050 5150
Wire Wire Line
	5300 1500 5300 1050
Connection ~ 5250 1500
Wire Wire Line
	5600 1050 5700 1050
Wire Wire Line
	5300 3700 5300 3250
Wire Wire Line
	5600 3250 5700 3250
Connection ~ 5250 3700
Wire Wire Line
	1000 1600 1700 1600
Wire Wire Line
	1000 1500 1250 1500
Connection ~ 1350 1600
Wire Wire Line
	1000 1400 1100 1400
Wire Wire Line
	1100 1400 1100 1350
Wire Wire Line
	1550 1350 1550 1600
Connection ~ 1550 1600
Wire Wire Line
	1250 900  1250 1050
Wire Wire Line
	1250 1050 1100 1050
Wire Wire Line
	1450 900  1450 1050
Wire Wire Line
	1450 1050 1550 1050
Wire Wire Line
	1350 1050 1350 900 
Wire Wire Line
	6050 2850 6050 2600
Wire Wire Line
	6400 2600 5950 2600
Wire Wire Line
	4850 2850 5750 2850
Wire Wire Line
	4850 2850 4850 2500
Connection ~ 4850 2500
Wire Wire Line
	6100 2950 5650 2950
Wire Wire Line
	5650 2950 5650 2850
Connection ~ 5650 2850
Wire Wire Line
	6400 2200 6400 2950
Connection ~ 6050 2600
Wire Wire Line
	6050 2350 6050 2400
Wire Wire Line
	6050 2400 5950 2400
Connection ~ 5300 1500
Wire Wire Line
	5850 1500 6400 1500
Wire Wire Line
	6400 1500 6400 1900
Connection ~ 6400 2600
Wire Wire Line
	6650 2200 6650 2350
Wire Wire Line
	6650 2350 6400 2350
Connection ~ 6400 2350
Wire Wire Line
	6850 1500 6650 1500
Wire Wire Line
	6650 1500 6650 1900
Wire Wire Line
	7250 1500 7150 1500
Wire Wire Line
	7650 1500 7550 1500
Wire Wire Line
	7450 2650 7750 2650
Wire Wire Line
	6950 1650 6950 2550
Wire Wire Line
	6950 1650 6650 1650
Connection ~ 6650 1650
Wire Wire Line
	6950 2750 6900 2750
Wire Wire Line
	6900 1750 6900 2850
Wire Wire Line
	6900 1750 6400 1750
Connection ~ 6400 1750
Wire Wire Line
	6000 3700 6550 3700
Wire Wire Line
	6550 3400 6550 4100
Wire Wire Line
	7000 3700 6800 3700
Wire Wire Line
	6800 3500 6800 4100
Wire Wire Line
	7400 3700 7300 3700
Wire Wire Line
	7800 3700 7700 3700
Connection ~ 5300 3700
Wire Wire Line
	6800 4400 6800 4500
Wire Wire Line
	6800 4500 6550 4500
Wire Wire Line
	6550 4800 6550 4400
Wire Wire Line
	5950 4800 6550 4800
Connection ~ 6550 4500
Wire Wire Line
	6800 3500 7950 3500
Wire Wire Line
	7950 3500 7950 2550
Wire Wire Line
	7950 2550 7450 2550
Connection ~ 6800 3700
Wire Wire Line
	6550 3400 7800 3400
Wire Wire Line
	7800 3400 7800 2750
Wire Wire Line
	7800 2750 7450 2750
Connection ~ 6550 3700
Wire Wire Line
	6100 4550 5950 4550
Wire Wire Line
	5950 4550 5950 4600
Wire Wire Line
	6150 5750 5750 5750
Wire Wire Line
	6150 4800 6150 5750
Connection ~ 6150 4800
Wire Wire Line
	5750 5500 6150 5500
Connection ~ 6150 5500
Wire Wire Line
	4850 5750 5450 5750
Wire Wire Line
	4850 4700 4850 5750
Connection ~ 4850 4700
Wire Wire Line
	5450 5500 4850 5500
Connection ~ 4850 5500
Wire Wire Line
	2750 1850 2900 1850
Wire Wire Line
	2750 4050 2950 4050
Wire Wire Line
	2850 7550 4350 7550
Wire Wire Line
	2850 7550 2850 6900
Wire Wire Line
	2850 6900 2900 6900
Wire Wire Line
	1500 6350 3300 6350
Wire Wire Line
	3300 6250 3300 6400
Connection ~ 3300 6350
Wire Wire Line
	3300 7200 3300 7300
Wire Wire Line
	2600 7250 2600 7050
Connection ~ 3300 7250
Wire Wire Line
	2600 6650 2600 6750
Wire Wire Line
	2350 6700 2900 6700
Connection ~ 2600 6700
Wire Wire Line
	5300 6350 5300 6400
Wire Wire Line
	5300 7200 5300 7250
Wire Wire Line
	5900 6800 5900 7550
Wire Wire Line
	5900 7550 4850 7550
Wire Wire Line
	4850 7550 4850 6900
Wire Wire Line
	4850 6900 4900 6900
Wire Wire Line
	2350 7250 2350 7050
Connection ~ 2600 7250
Connection ~ 2600 6350
Connection ~ 2350 7250
Wire Wire Line
	9950 1250 9950 1700
Wire Wire Line
	9950 1250 10050 1250
Wire Wire Line
	10050 1450 9950 1450
Connection ~ 9950 1450
Wire Wire Line
	10050 1350 9750 1350
Wire Wire Line
	10050 1550 9750 1550
Wire Wire Line
	9900 2650 9800 2650
Wire Wire Line
	9800 2650 9800 3050
Wire Wire Line
	9900 2850 9800 2850
Connection ~ 9800 2850
Wire Wire Line
	9900 2750 9650 2750
Wire Wire Line
	9900 2950 9650 2950
Wire Wire Line
	9850 3800 9850 4200
Wire Wire Line
	9850 3800 9950 3800
Wire Wire Line
	9950 4000 9850 4000
Connection ~ 9850 4000
Wire Wire Line
	9950 3900 9700 3900
Wire Wire Line
	9950 4100 9700 4100
Wire Wire Line
	9950 5300 9950 5700
Wire Wire Line
	9950 5300 10050 5300
Wire Wire Line
	10050 5500 9950 5500
Connection ~ 9950 5500
Wire Wire Line
	10050 5400 9800 5400
Wire Wire Line
	10050 5600 9800 5600
Wire Wire Line
	2200 1400 2200 1300
Wire Wire Line
	2200 1300 2300 1300
Wire Wire Line
	800  3000 800  3100
Wire Wire Line
	1100 3100 1100 3050
Wire Wire Line
	1100 3050 800  3050
Connection ~ 800  3050
Wire Wire Line
	2800 850  2800 950 
Wire Wire Line
	3100 950  3100 900 
Wire Wire Line
	3100 900  2800 900 
Connection ~ 2800 900 
Wire Wire Line
	2600 1300 3100 1300
Wire Wire Line
	3100 1250 3100 1400
Connection ~ 3100 1300
Wire Wire Line
	2800 1250 2800 1300
Connection ~ 2800 1300
Wire Wire Line
	2200 3600 2300 3600
Wire Wire Line
	2600 3600 3100 3600
Wire Wire Line
	2650 3500 2650 3600
Wire Wire Line
	800  3500 2650 3500
Connection ~ 1100 3500
Connection ~ 2650 3600
Wire Wire Line
	1100 3500 1100 3400
Wire Wire Line
	800  3500 800  3400
Wire Wire Line
	6700 2650 6950 2650
Wire Wire Line
	7100 2450 6950 2450
Connection ~ 6950 2450
Wire Wire Line
	7500 2450 7500 2550
Connection ~ 7500 2550
Wire Wire Line
	7100 2150 7100 2100
Wire Wire Line
	7100 2100 7800 2100
Wire Wire Line
	7500 2100 7500 2150
Wire Wire Line
	7650 2100 7650 2650
Connection ~ 7650 2650
Connection ~ 7500 2100
Wire Wire Line
	7500 2750 7500 2850
Connection ~ 7500 2750
Connection ~ 6900 2750
Wire Wire Line
	7500 3200 7500 3150
Wire Wire Line
	6750 3200 7500 3200
Wire Wire Line
	6750 3200 6750 2650
Connection ~ 6750 2650
Wire Wire Line
	6900 3150 6900 3200
Connection ~ 6900 3200
Wire Wire Line
	2350 6750 2350 6700
Wire Wire Line
	2100 6700 2100 6350
Connection ~ 2100 6350
Wire Wire Line
	2100 7250 2100 7000
Connection ~ 2100 7250
Connection ~ 7650 2100
Wire Wire Line
	8100 2100 8200 2100
Wire Wire Line
	8200 2100 8200 2150
Wire Wire Line
	1500 6650 1500 6700
Wire Wire Line
	1500 6800 1500 7250
Wire Wire Line
	1700 6700 1700 6350
Connection ~ 1700 6350
Wire Wire Line
	1700 7000 1700 7250
Connection ~ 1700 7250
Wire Wire Line
	3900 6800 3950 6800
Wire Wire Line
	4350 7550 4350 6800
Wire Wire Line
	4250 6800 4500 6800
Wire Wire Line
	4500 6700 4500 7000
Connection ~ 4350 6800
Wire Wire Line
	4500 6700 4900 6700
Connection ~ 4500 6800
Wire Wire Line
	1250 1900 1350 1900
Wire Wire Line
	850  1900 950  1900
Wire Wire Line
	850  2300 850  2350
Wire Wire Line
	1050 1400 1050 1300
Wire Wire Line
	1050 1300 1000 1300
Wire Wire Line
	1000 1300 1000 1150
Connection ~ 1050 1400
Wire Wire Line
	1000 850  1000 650 
Wire Wire Line
	1000 650  650  650 
Wire Wire Line
	650  650  650  750 
$Comp
L -5V #PWR1
U 1 1
P 650 1700
F 0 "#PWR1" H 650 1800 50  0001 C CNN
F 1 "-5V" H 650 1850 50  0000 C CNN
F 2 "" H 650 1700 60  0000 C CNN
F 3 "" H 650 1700 60  0000 C CNN
	1    650  1700
	-1   0    0    1   
$EndComp
Wire Wire Line
	650  1700 650  1150
Wire Wire Line
	1500 7250 3300 7250
Wire Wire Line
	1350 5300 1350 5550
Wire Wire Line
	1350 5550 1550 5550
Wire Wire Line
	1550 4300 1550 5600
Wire Wire Line
	1550 5400 1700 5400
Connection ~ 1550 5550
Wire Wire Line
	1550 4300 1700 4300
Connection ~ 1550 5400
Wire Wire Line
	1600 4900 1700 4900
Wire Wire Line
	1600 2100 1600 4900
Wire Wire Line
	1600 3800 1700 3800
Wire Wire Line
	1600 3200 1700 3200
Connection ~ 1600 3800
Wire Wire Line
	1700 2100 1600 2100
Connection ~ 1600 3200
Wire Wire Line
	1350 2700 1700 2700
Wire Wire Line
	1650 2700 1650 1600
Connection ~ 1650 1600
Wire Wire Line
	1350 5000 1350 2700
Connection ~ 1650 2700
$Comp
L +5V #PWR014
U 1 1
P 1250 1400
F 0 "#PWR014" H 1250 1250 50  0001 C CNN
F 1 "+5V" H 1250 1540 50  0000 C CNN
F 2 "" H 1250 1400 60  0000 C CNN
F 3 "" H 1250 1400 60  0000 C CNN
	1    1250 1400
	1    0    0    -1  
$EndComp
Wire Wire Line
	1250 1500 1250 1400
Wire Wire Line
	1350 1900 1350 1600
$EndSCHEMATC
